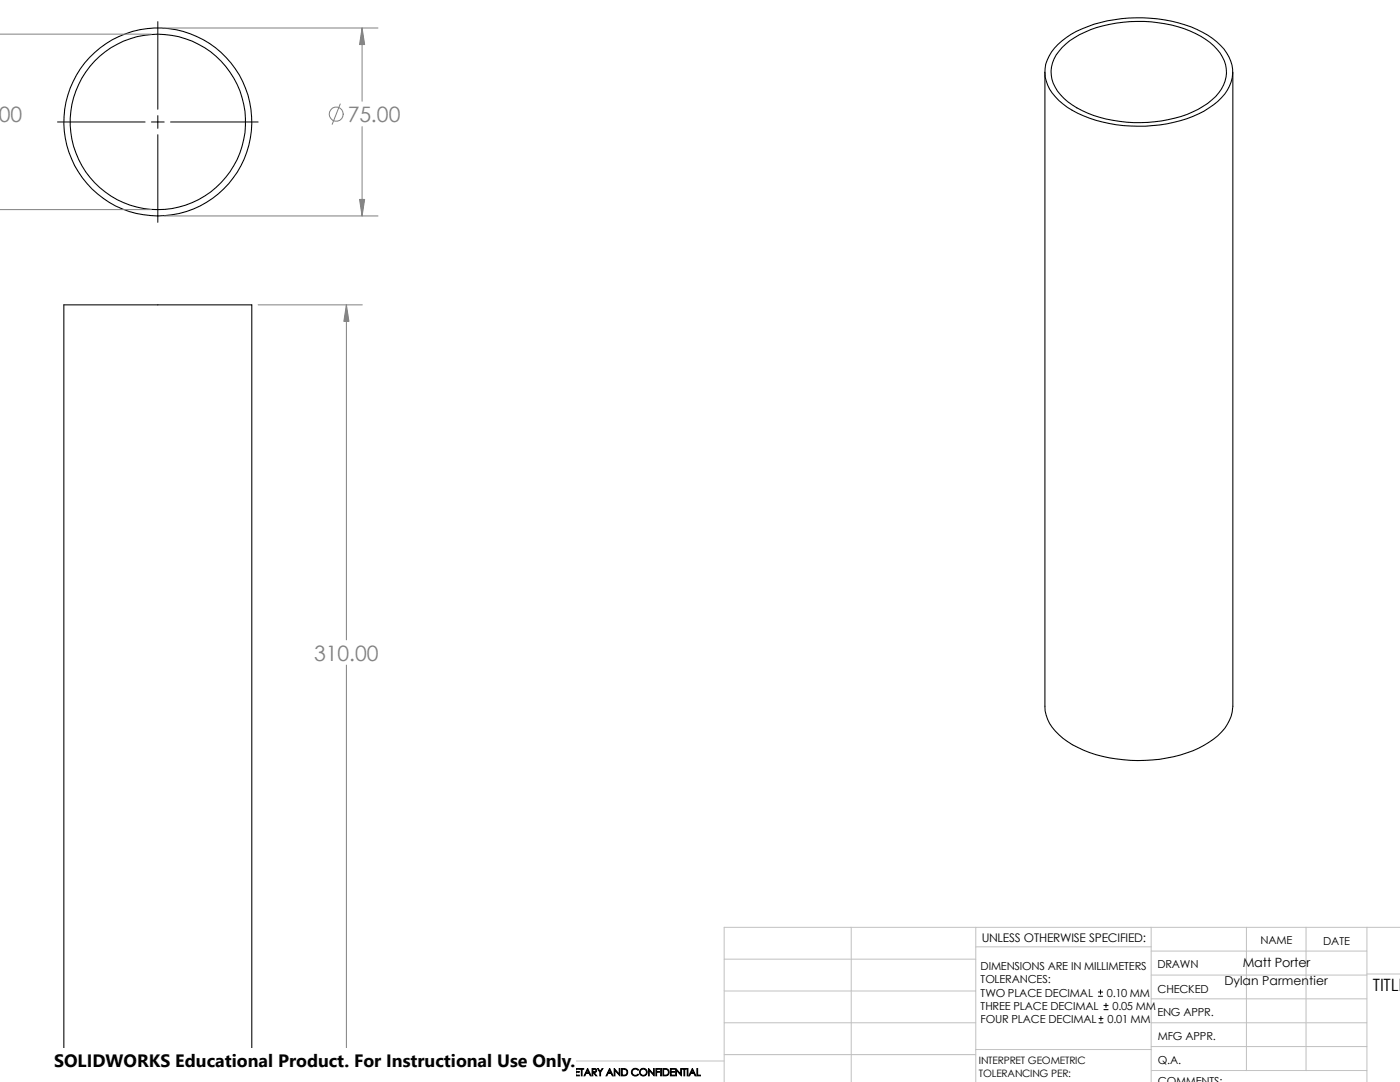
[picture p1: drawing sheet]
<svg xmlns="http://www.w3.org/2000/svg" width="279mm" height="216mm" viewBox="0 0 279 216" stroke-linecap="round" stroke-linejoin="round" font-family="sans-serif">
<g fill="none" stroke="#c0c0c0" stroke-width=".2">
<path d="M144.5 197.7h50.2M144.5 191.4h50.2M169.9 185v30.9M194.7 185v30.9M194.7 188.9h35M229.7 185v30.9M229.7 199.3h43.1M229.7 194.6h43.1M229.7 189.8h43.1M248.8 185v28.6M260.6 185v28.6M272.8 185v30.9"/>
<path d="M272.8 194.4h6.6M279.4 185h-134.9v30.9M144.5 210.4h50.2M144.5 204.1h50.2M144.5 211.7h-41.5v4.2M194.7 209.4h35.1M229.7 204.1h43.1M229.7 208.8h43.1M229.8 213.6h43"/>
</g>
<g fill="none" stroke="#000" stroke-width=".21">
<path d="M208.5 14.4v126.5a8 8 0 0 0 3.6 6.4 24.7 24.7 0 0 0 15 4.5 25.2 25.2 0 0 0 15.1-4.3 8.7 8.7 0 0 0 3.8-6.6v-126.5M211.1 8.9a21.6 21.6 0 0 1 12.7-5.2 28.5 28.5 0 0 1 17.2 3.3 9.5 9.5 0 0 1 5 6.8 8.6 8.6 0 0 1-4.7 7.7 27.9 27.9 0 0 1-18.5 3.4 21.7 21.7 0 0 1-11.5-4.8 7.1 7.1 0 0 1-1.9-8.9l.4-.8zM212 9.5a19.9 19.9 0 0 1 12.1-5.1 24.7 24.7 0 0 1 17.4 4.1 7.5 7.5 0 0 1 3.2 6.9 9 9 0 0 1-4.6 5.8 25.1 25.1 0 0 1-13.9 3.3 23.3 23.3 0 0 1-13.1-4.2 7.5 7.5 0 0 1-3.3-6.9 7.3 7.3 0 0 1 2.2-3.9zM12.7 60.8h37.5v155h-37.5z"/>
<circle cx="31.5" cy="24.3" r="17.5"/>
<circle cx="31.5" cy="24.3" r="18.8"/>
</g>
<g fill="none" stroke="#000" stroke-width=".2">
<path d="M31.5 4.3v17.5M11.5 24.3h17.5M30.2 24.3h2.6M31.5 23.1v2.5M31.5 26.9v17.5M34 24.3h17.5M219.2 198.8h.8M219.2 198h.8M219.6 197.5v.9M219.3 204.1h.8M219.3 203.2h.8M219.7 202.8v.9"/>
<path d="M220.3 201.5h.8M220.3 200.6h.8M220.7 200.2v.8"/>
</g>
<g fill="none" stroke="#808080" stroke-width=".2">
<path d="M0 6.8h30.2M32.8 5.6h42.6M72.3 5.6v14.6M67.9 20.7l-1.6 4.1M72.3 25.3v17.8M0 41.8h30.2M32.8 43.1h42.6M51.5 60.8h20.8M69.1 60.8v66.9M69.1 132.7v83.1M51.5 215.8h20.8"/>
<circle cx="67.1" cy="22.8" r="1.41"/>
</g>
<g fill="#808080" stroke="#808080" stroke-width=".2">
<path d="M68.6 212.5h1l-.5 3.3z"/>
<path d="M69.1 60.8l.5 3.3h-1z"/>
<path d="M72.3 5.6l.5 3.3h-1z"/>
<path d="M71.8 39.8h1l-.5 3.3z"/>
</g>
<path d="M10.8 209.2h104.1v6.7h-104.1z" fill="#fff"/>
<g font-size="4.2" fill="#808080">
<text x="-.3" y="24.4">00</text>
<text x="69.4" y="24.4">75.00</text>
<text x="62.7" y="131.9">310.00</text>
</g>
<text font-size="3.6" x="10.8" y="213">SOLIDWORKS Educational Product. For Instructional Use Only.</text>
<text font-size="3.4" x="274" y="197.8">TITLE</text>
<g font-size="2.5">
<text x="244.3" y="196.6">Dylan Parmentier</text>
<text x="248" y="193">Matt Porter</text>
</g>
<text font-size="2.4" x="195.9" y="187.9">UNLESS OTHERWISE SPECIFIED:</text>
<g font-size="2.2">
<text x="251.6" y="188.4">NAME</text>
<text x="264.1" y="188.5">DATE</text>
<text x="195.7" y="193.5">DIMENSIONS ARE IN MILLIMETERS</text>
<text x="195.7" y="196.2">TOLERANCES:</text>
<text x="231" y="193.2">DRAWN</text>
<text x="195.7" y="201.5">THREE PLACE DECIMAL</text>
<text x="195.7" y="198.8">TWO PLACE DECIMAL</text>
<text x="220.9" y="198.8">0.10 MM</text>
<text x="222" y="201.5">0.05 MM</text>
<text x="231" y="202.7">ENG APPR.</text>
<text x="231" y="198.1">CHECKED</text>
<text x="195.7" y="204.1">FOUR PLACE DECIMAL</text>
<text x="221" y="204.1">0.01 MM</text>
<text x="231.1" y="207.5">MFG APPR.</text>
<text x="231.1" y="212.2">Q.A.</text>
<text x="231.1" y="216.4">COMMENTS:</text>
</g>
<g font-size="2">
<text x="107.7" y="214.7">PROPRIETARY AND CONFIDENTIAL</text>
<text x="195.4" y="214.9">TOLERANCING PER:</text>
<text x="195.4" y="212.3">INTERPRET GEOMETRIC</text>
</g>
</svg>
